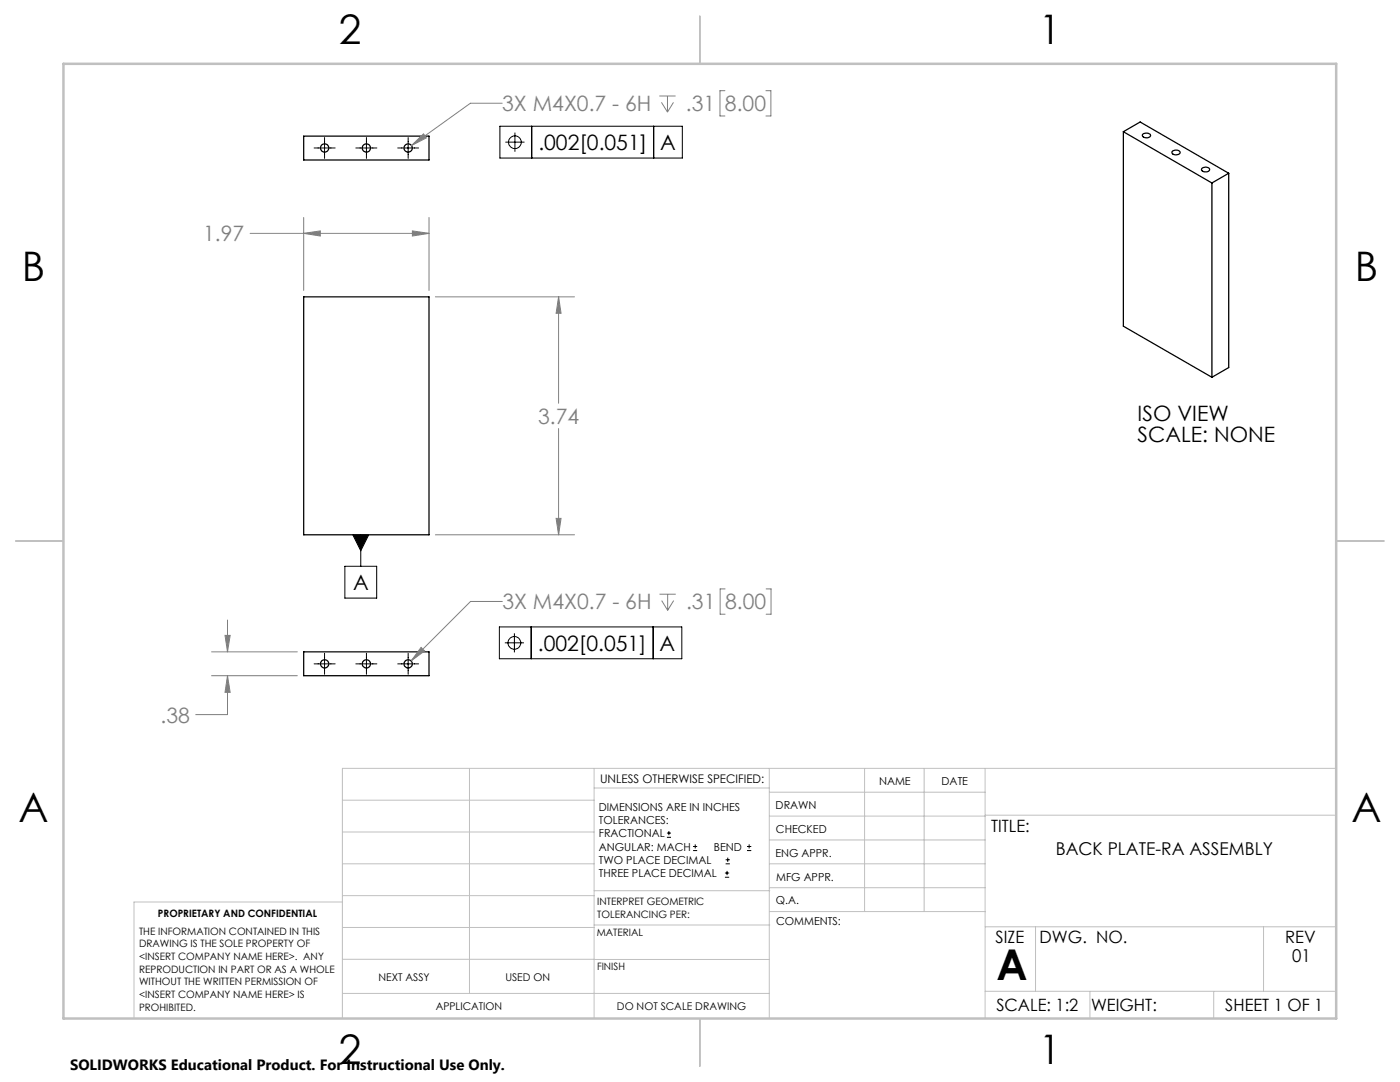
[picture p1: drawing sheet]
<svg xmlns="http://www.w3.org/2000/svg" width="279mm" height="216mm" viewBox="0 0 279 216" stroke-linecap="round" stroke-linejoin="round" font-family="sans-serif">
<g fill="none" stroke="#000" stroke-width=".25">
<path d="M60.6 27.2h25v4.7h-25zM224.2 26.3v38.8l17.7 10.2M224.2 26.3l17.7 10.2M224.2 26.3l3.3-2 17.7 10.3M228.1 26.8a1.04 1.04 0 0 1 1.5 .2 .93 .93 0 0 1-.8 .5 .93 .93 0 0 1-.8-.5zM234.1 30.1a.92 .92 0 0 1 1.4 .4 .94 .94 0 0 1-1.6-.1zM239.9 33.6l.1-.1a.91 .91 0 0 1 1.4 .4 .96 .96 0 0 1-1.6-.1zM241.9 36.5v38.8M245.2 34.6l-3.3 1.9M245.2 34.6v38.7l-3.3 2M60.6 59.2h25v47.5h-25zM60.6 130.1h25v4.7h-25z"/>
<circle cx="64.8" cy="29.5" r=".82"/>
<circle cx="73.1" cy="29.5" r=".82"/>
<circle cx="81.5" cy="29.5" r=".82"/>
<circle cx="64.8" cy="132.5" r=".82"/>
<circle cx="73.1" cy="132.5" r=".82"/>
<circle cx="81.5" cy="132.5" r=".82"/>
</g>
<g fill="none" stroke="#808080" stroke-width=".2">
<path d="M131.6 19.2h3.2M133.2 19.2v3.2M144.7 18.1h-1v5h1M152.9 18.1h.9v5h-.9M82.1 29l2.4-2.3 .6 .8zM100.2 20.6h-6.3l-11.8 8.4M132 20.4l1.2 2M134.4 20.4l-1.2 2M49.9 46.6h35.7M60.6 46.6l3.3-.5v1zM60.6 43.4v14.6M82.3 46.1l3.3 .5-3.3 .5z"/>
<path d="M85.6 43.4v14.6M86.9 59.2h27.8M111.5 59.2l.5 3.3h-1zM111.5 59.2v21.3M111.5 85.5v21.2M86.9 106.7h27.8M111 103.4h1l-.5 3.3zM131.6 118.6h3.3M132 119.8l1.2 2M133.2 118.6v3.2M134.4 119.8l-1.2 2M144.7 117.5h-1v5.1h1"/>
<path d="M152.9 117.5h1v5.1h-1M42.2 130.1h17.1M42.2 134.8h17.1M44.9 126.8h1l-.5 3.3zM45.4 134.8l.5 3.3h-1zM45.4 134.8v7.8h-6.3M45.4 123.7v6.4M84 129.2l.7 .7-2.6 2zM100.3 120h-6.4l-11.8 11.9"/>
</g>
<g fill="none" stroke="#000" stroke-width=".2">
<path d="M62.7 29.5h4.2M64.8 27.4v4.2M71 29.5h4.2M73.1 27.4v4.2M79.4 29.5h4.1M81.5 27.4v4.2M99.8 25.2h36.4v6.3h-36.4zM100.9 28.4h3.8M102.8 26.5v3.8M106.1 25.2v6.3M130.5 25.2v6.3M68.8 113h6.4v6.3h-6.4z"/>
<path d="M70.4 106.7h3.2l-1.6 3.2zM72 106.7v6.3M62.7 132.5h4.2M64.8 130.4v4.1M71 132.5h4.2M73.1 130.4v4.1M79.4 132.5h4.1M81.5 130.4v4.1M99.7 125.1h36.4v6.3h-36.4zM100.8 128.3h3.8M102.7 126.4v3.8M106 125.1v6.3"/>
<path d="M130.4 125.1v6.3M133.1 167.1h.8M133.1 166.2h.8M133.5 165.8v.9M138.3 169.7h.8M138.3 168.9h.8M138.7 168.5v.8M144.7 175h.8M144.7 174.2h.8M144.8 172.4h.9M144.8 171.6h.9M145.1 173.8v.8"/>
<path d="M145.2 171.1v.9M149.1 169.7h.8M149.1 168.9h.8M149.5 168.5v.8"/>
<circle cx="102.8" cy="28.4" r="1.27"/>
<circle cx="102.7" cy="128.3" r="1.27"/>
</g>
<g fill="none" stroke="#c0c0c0" stroke-width=".2">
<path d="M68.3 159.7h50.3M93.7 153.3v44.9M118.6 153.3v49.9M118.6 157.2h34.9M153.5 153.3v49.9M153.5 158.1h43.1M172.5 153.3v28.6M184.4 153.3v28.6M196.6 153.3v49.9M266.7 153.3h-198.4v49.9M68.3 178.7h50.3M68.3 172.4h50.3"/>
<path d="M68.3 166h50.3M68.3 180h-41.6v23.2M118.6 177.7h35M153.5 167.6h43.1M153.5 162.8h43.1M153.5 172.4h43.1M153.5 177.1h43.1M196.6 162.7h70.1M68.3 198.2h85.2M68.3 191.4l85.2 .1M68.3 185.1h50.3M118.6 184.6h35"/>
<path d="M153.6 181.9h43M196.6 197.8h70.1M196.6 184.9h70.1M206.7 184.9v12.9M217.5 197.8v5.4M242.2 197.8v5.4M252.2 184.9v12.9"/>
</g>
<path d="M139.7 3.2v9.5M3.1 107.9h9.6M266.7 107.9h9.5M139.7 203.2v9.6" fill="none" stroke="#c0c0c0" stroke-width=".25"/>
<path d="M12.7 12.7h254v190.5h-254z" fill="none" stroke="#c0c0c0" stroke-width=".5"/>
<path d="M70.4 106.7h3.2l-1.6 3.2z" fill="#000"/>
<path d="M111.5 59.2l.5 3.3h-1zM111 103.4h1l-.5 3.3zM60.6 46.6l3.3-.5v1zM82.3 46.1l3.3 .5-3.3 .5zM82.1 29l3-1.5-.6-.8zM44.9 126.8h1l-.5 3.3zM45.4 134.8l.5 3.3h-1zM84 129.2l-1.9 2.7 2.6-2z" fill="#808080"/>
<text font-size="8.5" x="198.9" y="195.5">A</text>
<g font-size="8.1">
<text x="67.6" y="8.9">2</text>
<text x="207.3" y="8.9">1</text>
<text x="4.4" y="56.1">B</text>
<text x="270.4" y="56.1">B</text>
<text x="3.7" y="164.1">A</text>
<text x="269.7" y="164.1">A</text>
<text x="67.6" y="212.4">2</text>
<text x="207.3" y="212.4">1</text>
</g>
<g font-size="4.2" fill="#808080">
<text x="100.2" y="22.2">3X M4X0.7 - 6H</text>
<text x="136.9" y="22.2">.31</text>
<text x="144.7" y="22.2">8.00</text>
<text x="40.5" y="48.2">1.97</text>
<text x="107.4" y="84.6">3.74</text>
<text x="100.3" y="121.6">3X M4X0.7 - 6H</text>
<text x="136.9" y="121.6">.31</text>
<text x="144.7" y="121.6">8.00</text>
<text x="32" y="144.2">.38</text>
</g>
<g font-size="4.2">
<text x="107.4" y="30">.002[0.051]</text>
<text x="131.8" y="30">A</text>
<text x="227" y="84">ISO VIEW</text>
<text x="227" y="88.2">SCALE: NONE</text>
<text x="70.4" y="117.8">A</text>
<text x="107.3" y="129.9">.002[0.051]</text>
<text x="131.7" y="129.9">A</text>
</g>
<g font-size="3.5">
<text x="210.7" y="170.7">BACK PLATE-RA ASSEMBLY</text>
<text x="257.9" y="191.9">01</text>
</g>
<g font-size="3.4">
<text x="197.8" y="166">TITLE:</text>
<text x="198.7" y="188.1">SIZE</text>
<text x="207.5" y="188.1">DWG. NO.</text>
<text x="256.5" y="188.2">REV</text>
<text x="198.8" y="201.7">SCALE: 1:2</text>
<text x="217.7" y="201.8">WEIGHT:</text>
<text x="244.5" y="201.7">SHEET 1 OF 1</text>
</g>
<text font-size="3" x="14" y="213.5">SOLIDWORKS Educational Product. For Instructional Use Only.</text>
<text font-size="2.4" x="119.8" y="156.2">UNLESS OTHERWISE SPECIFIED:</text>
<g font-size="2.2">
<text x="119.5" y="161.8">DIMENSIONS ARE IN INCHES</text>
<text x="154.8" y="161.4">DRAWN</text>
<text x="175.4" y="156.6">NAME</text>
<text x="187.9" y="156.7">DATE</text>
<text x="119.5" y="164.4">TOLERANCES:</text>
<text x="119.5" y="167.1">FRACTIONAL</text>
<text x="154.9" y="166.3">CHECKED</text>
<text x="119.5" y="169.7">ANGULAR: MACH</text>
<text x="119.5" y="172.4">TWO PLACE DECIMAL</text>
<text x="142.5" y="169.7">BEND</text>
<text x="154.8" y="170.9">ENG APPR.</text>
<text x="119.5" y="175">THREE PLACE DECIMAL</text>
<text x="154.9" y="175.7">MFG APPR.</text>
<text x="154.9" y="180.4">Q.A.</text>
<text x="154.9" y="184.6">COMMENTS:</text>
</g>
<g font-size="2.1">
<text x="75.5" y="195.7">NEXT ASSY</text>
<text x="100.9" y="195.7">USED ON</text>
<text x="86.9" y="201.5">APPLICATION</text>
<text x="123.1" y="201.6">DO NOT SCALE DRAWING</text>
</g>
<g font-size="2">
<text x="31.5" y="182.9">PROPRIETARY AND CONFIDENTIAL</text>
<text x="119.2" y="180.6">INTERPRET GEOMETRIC</text>
<text x="119.2" y="183.1">TOLERANCING PER:</text>
<text x="27.8" y="186.5">THE INFORMATION CONTAINED IN THIS</text>
<text x="27.8" y="189">DRAWING IS THE SOLE PROPERTY OF</text>
<text x="27.8" y="191.6">&lt;INSERT COMPANY NAME HERE&gt;. ANY</text>
<text x="119.1" y="186.7">MATERIAL</text>
<text x="27.8" y="194.1">REPRODUCTION IN PART OR AS A WHOLE</text>
<text x="27.8" y="196.6">WITHOUT THE WRITTEN PERMISSION OF</text>
<text x="119.1" y="193.5">FINISH</text>
<text x="27.8" y="199.1">&lt;INSERT COMPANY NAME HERE&gt; IS</text>
<text x="27.8" y="201.7">PROHIBITED.</text>
</g>
</svg>
